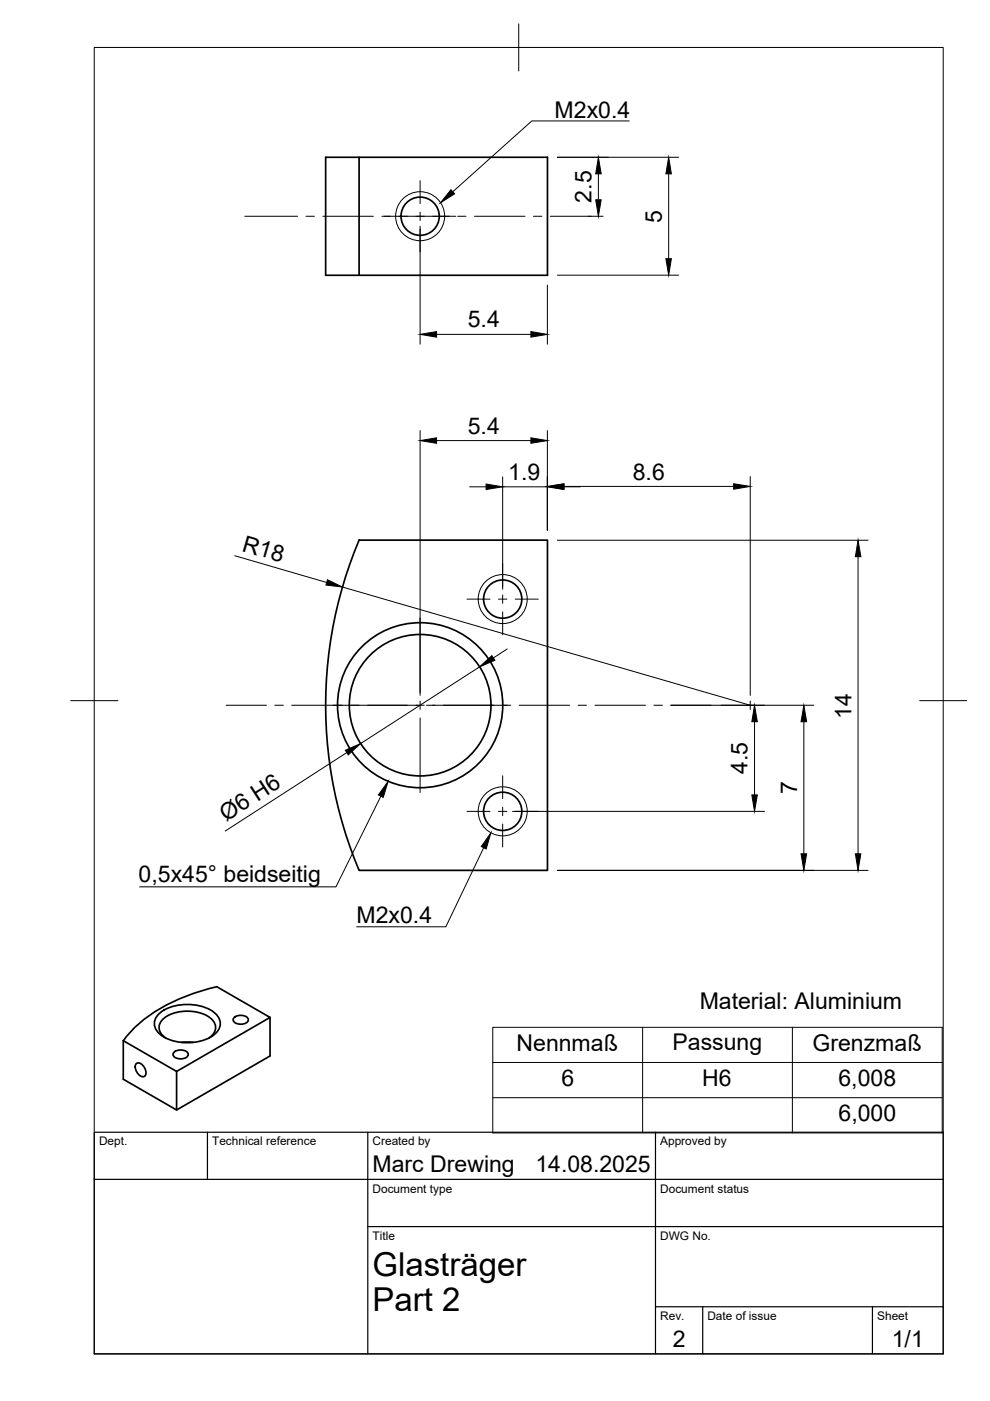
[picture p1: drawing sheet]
<svg xmlns="http://www.w3.org/2000/svg" width="210mm" height="297mm" viewBox="0 0 210 297" stroke-linecap="round" stroke-linejoin="round" font-family="sans-serif">
<!-- layer: Visible -->
<g fill="none" stroke="#000" stroke-width=".36">
<path d="M69 33.3h47.1v25.1h-47.1zM76.1 33.3v25.1M76.1 114.5h40v70h-40a90 90 0 0 1 0-70zM34 214.7a10.3 10.3 0 0 1 11.5 0 2.77 2.77 0 0 1 0 4.6 10.3 10.3 0 0 1-11.5 0 2.77 2.77 0 0 1 0-4.6zM49.6 215.8a2.1 2.1 0 0 1 3 .3 1.4 1.4 0 0 1-1.8 1 1.24 1.24 0 0 1-1.4-1zM57.3 215.7v8.2l-19.9 11.4-11.3-6.5v-8.2l11.3 6.6 19.9-11.5-11.3-6.5a36.7 36.7 0 0 0-18.2 9.4l-1.6 2M28.9 225.5a1.4 1.4 0 0 1 1.8 1.1 1.24 1.24 0 0 1-.2 1.7 2 2 0 0 1-1.6-2.8zM35.1 220.1a2.44 2.44 0 0 1-.2-4.3 9 9 0 0 1 9.6 0 2.44 2.44 0 0 1-.2 4.3M36.9 223.1a2.1 2.1 0 0 1 3 .3 1.4 1.4 0 0 1-1.8 1.1 1.24 1.24 0 0 1-1.4-1.1zM37.4 227.2v8.1M38.4 221h2.6"/>
<circle cx="89.1" cy="45.8" r="4.1"/>
<circle cx="106.6" cy="127" r="4.1"/>
<circle cx="89.1" cy="149.5" r="17.5"/>
<circle cx="89.1" cy="149.5" r="15"/>
<circle cx="106.6" cy="172" r="4.1"/>
</g>
<!-- layer: Visible Narrow -->
<g fill="none" stroke="#000" stroke-width=".21">
<circle cx="89.1" cy="45.8" r="5.2"/>
<circle cx="106.6" cy="127" r="5.2"/>
<circle cx="106.6" cy="172" r="5.2"/>
</g>
<!-- layer: TITLEBLOCK -->
<path d="M20 240.1h180v46.9h-180zM20 250h180M44 240.1v9.9M78 240.1v46.9M139 240.1v46.9M78 260.1h122M139 277.1h61M149 277.1v9.9M185 277.1v9.9" fill="none" stroke="#000" stroke-width=".25"/>
<!-- layer: BORDER -->
<path d="M20 10.1h180v276.9h-180zM110 5.1v10M15 148.6h10M195 148.6h10" fill="none" stroke="#000" stroke-width=".21"/>
<!-- layer: Smart Centers -->
<g fill="none" stroke="#000" stroke-width=".21">
<path d="M89.1 38.3v4.9M51.9 45.9h11.2M64.9 45.9h1.8M68.5 45.9h10.7M81 45.9h15.6M89.1 45v1.7M89.1 48.5v4.9M97 45.9h1.8M100.6 45.9h10.7M113.1 45.9h1.8M116.7 45.9h11.2M106.6 119.5v4.9"/>
<path d="M89.1 131v15.9M99 127h4.9M105.7 127h1.8M106.6 126.1v1.8M106.6 129.7v4.9M109.2 127h4.9M47.9 149.5h8.6M58.3 149.5h1.8M61.8 149.5h28.2M89.1 148.6v1.8M89.1 152.2v15.8M90.4 149.5h17.9"/>
<path d="M110.1 149.5h10.7M122.6 149.5h1.8M126.2 149.5h10.7M138.6 149.5h1.8M142.2 149.5h8.6M158.2 149.5h1.8M159.1 148.6v1.8M99 172h4.9M105.7 172h1.8M106.6 164.5v4.8M106.6 171.1v1.8M106.6 174.7v4.9"/>
<path d="M109.2 172h4.9"/>
</g>
<!-- layer: FD_Dimensions -->
<g fill="none" stroke="#000" stroke-width=".21">
<path d="M118.2 33.3h25.7M126.9 36.9v5.5M141.8 36.9v17.9M89.1 47.9v25.1M118.2 58.3h25.7M124.8 45.9h.5M92.6 70.9h20M116.1 60.5v12.5M89.1 91.3v56.1M92.6 93.4h20M116.1 91.3v21.1M49.8 117.8l19.5 5.7"/>
<path d="M99.6 103.2h3.5M106.6 101.1v23.8M106.6 103.2h9.5M118.2 114.5h65.8M119.6 103.1h36M119.6 103.2h3.5M159.1 101v46.4M181.9 118v63M72.6 124.5l86.5 25M107.5 137.6l-2.9 1.9M73.5 159.6l-25.7 16.6M101.7 141.4l-25.2 16.3"/>
<path d="M142.2 149.5h30.3M160 153v15.5M170.4 153v28M108.7 172h53.4M118.2 184.5h65.8"/>
</g>
<g fill="#000" stroke="#000" stroke-width=".21">
<path d="M126.9 33.3l.6 3.6h-1.2zM141.8 33.3l.5 3.6h-1.1zM126.3 42.4h1.2l-.6 3.5zM141.2 54.8h1.1l-.5 3.5zM89.1 70.9l3.5-.6v1.2zM112.6 70.3l3.5 .6-3.5 .6zM89.1 93.4l3.5-.6v1.2zM112.6 92.8l3.5 .6-3.5 .6zM103.1 102.6l3.5 .6-3.5 .6zM116.1 103.1l3.5-.5v1.1zM116.1 103.2l3.5-.6v1.2zM155.6 102.6l3.5 .5-3.5 .6z"/>
<path d="M181.9 114.5l.6 3.5h-1.1zM69.4 122.9l3.2 1.6-3.5-.5zM101.7 141.4l2.6-2.4 .6 1zM73.2 159.1l3.3-1.4-2.7 2.3zM160 149.5l.6 3.5h-1.2zM170.4 149.5l.6 3.5h-1.2zM159.4 168.5h1.2l-.6 3.5zM169.8 181h1.2l-.6 3.5zM181.4 181h1.1l-.6 3.5z"/>
</g>
<!-- layer: Hole Notes -->
<path d="M95.6 40.2l.8 .9-3 1.9zM104.1 176.6l-1 3.4-1.1-.5z" fill="#000" stroke="#000" stroke-width=".21"/>
<path d="M133.4 25.6h-20.6l-16.8 15.1M102.6 179.7l-8.1 16.8h-18.9" fill="none" stroke="#000" stroke-width=".21"/>
<!-- layer: Custom Tables -->
<path d="M104.5 217.8h95.3v22.4h-95.3zM136.2 217.8v22.4M168 217.8v22.4M104.5 232.7h95.3M104.5 225.3h95.3" fill="none" stroke="#000" stroke-width=".21"/>
<!-- layer: Leaders -->
<path d="M82.3 165.7l-1 3.4-1.1-.6z" fill="#000" stroke="#000" stroke-width=".21"/>
<path d="M80.8 168.8l-9.6 19.2h-41.6" fill="none" stroke="#000" stroke-width=".21"/>
<g font-size="7">
<text x="79" y="270.6">Glasträger</text>
<text x="79" y="278.1">Part 2</text>
</g>
<g font-size="4.9">
<text x="117.6" y="24.9">M2x0.4</text>
<text x="125.4" y="43" transform="rotate(-90 125.4 43)">2.5</text>
<text x="140.3" y="47.2" transform="rotate(-90 140.3 47.2)">5</text>
<text x="99.2" y="69.4">5.4</text>
<text x="99.2" y="92">5.4</text>
<text x="107.8" y="101.8">1.9</text>
<text x="134.2" y="101.7">8.6</text>
<text x="51.1" y="116.7" transform="rotate(16 51.1 116.7)">R18</text>
<text x="180.5" y="152.4" transform="rotate(-90 180.5 152.4)">14</text>
<text x="158.5" y="164.1" transform="rotate(-90 158.5 164.1)">4.5</text>
<text x="169" y="168.4" transform="rotate(-90 169 168.4)">7</text>
<text x="47.9" y="174.3" transform="rotate(-33 47.9 174.3)">Ø6 H6</text>
<text x="29.4" y="187">0,5x45° beidseitig</text>
<text x="75.6" y="195.8">M2x0.4</text>
<text x="148.4" y="214">Material: Aluminium</text>
<text x="109.5" y="222.8">Nennmaß</text>
<text x="142.6" y="222.7">Passung</text>
<text x="172.3" y="222.8">Grenzmaß</text>
<text x="119" y="230.2">6</text>
<text x="148.9" y="230.2">H6</text>
<text x="177.8" y="230.2">6,008</text>
<text x="177.8" y="237.6">6,000</text>
<text x="79" y="248.5">Marc Drewing</text>
<text x="113.5" y="248.5">14.08.2025</text>
<text x="142.6" y="285.7">2</text>
<text x="189.1" y="285.7">1/1</text>
</g>
<g font-size="2.5">
<text x="21" y="242.9">Dept.</text>
<text x="45" y="242.9">Technical reference</text>
<text x="79" y="242.9">Created by</text>
<text x="140" y="242.9">Approved by</text>
<text x="79" y="252.8">Document type</text>
<text x="140" y="252.8">Document status</text>
<text x="79" y="262.9">Title</text>
<text x="140" y="262.9">DWG No.</text>
<text x="140" y="279.9">Rev.</text>
<text x="150" y="279.9">Date of issue</text>
<text x="186" y="279.9">Sheet</text>
</g>
</svg>
